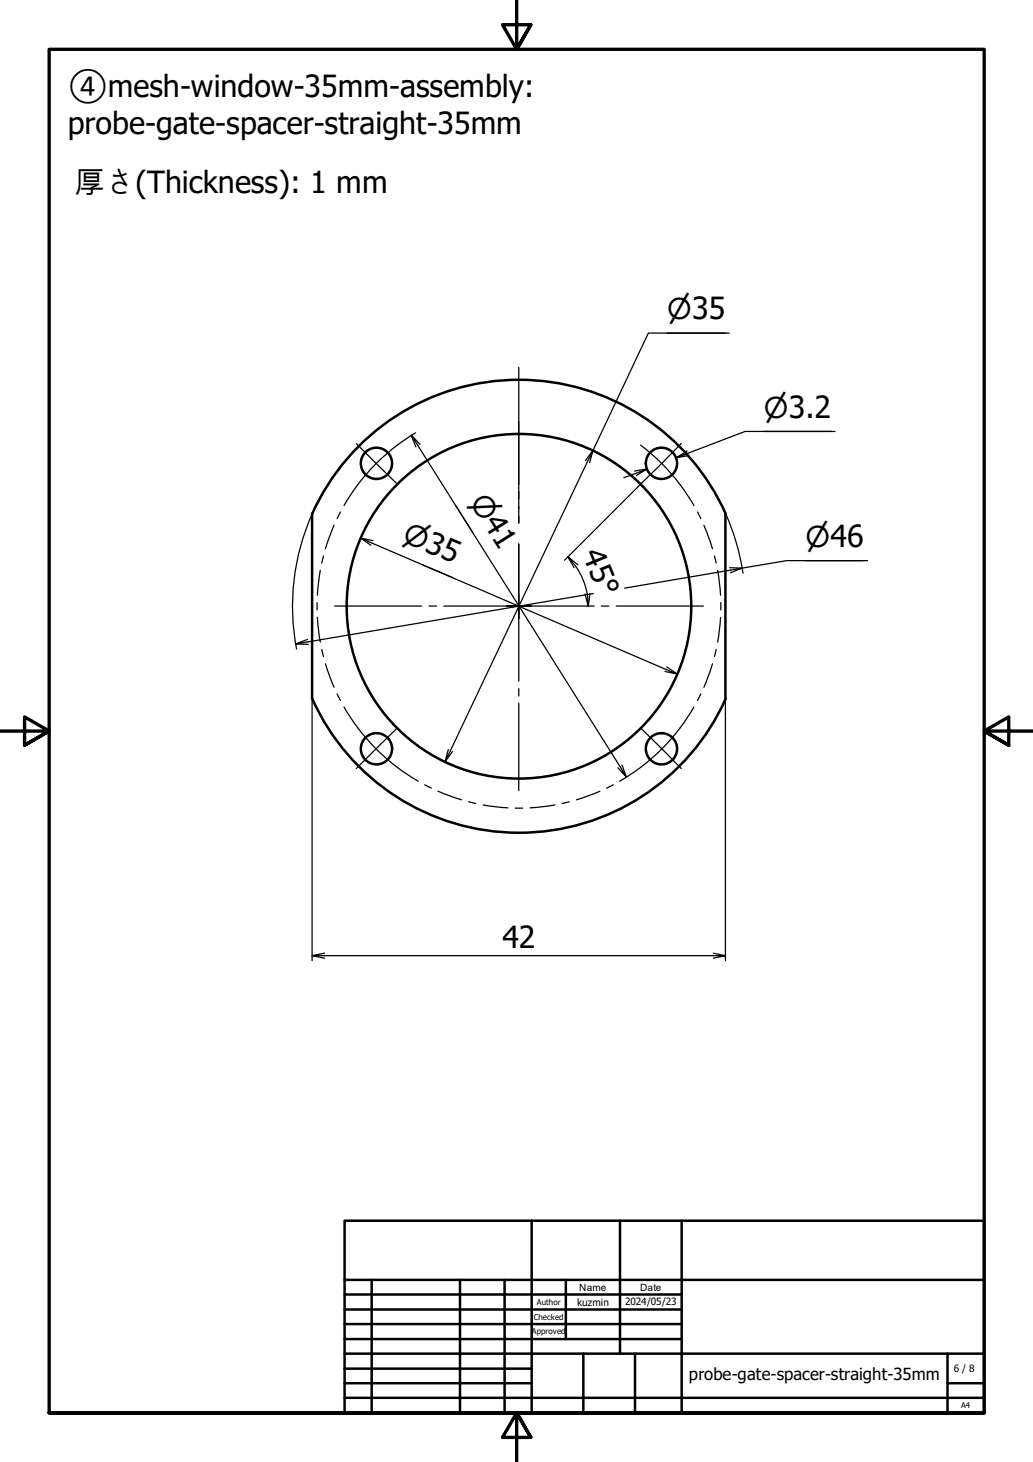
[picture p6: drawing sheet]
<svg xmlns="http://www.w3.org/2000/svg" width="210mm" height="297mm" viewBox="0 0 210 297" stroke-linecap="round" stroke-linejoin="round" font-family="sans-serif">
<!-- layer: Visible (ISO) -->
<g fill="none" stroke="#000" stroke-width=".51">
<path d="M63.4 104.3v37.6M147.4 104.3v37.6M147.5 104.4a46 46 0 0 0-42-27.2 46 46 0 0 0-42.1 27.2M63.4 141.9a46 46 0 0 0 42 27.3 46 46 0 0 0 42.1-27.3"/>
<circle cx="76.5" cy="94.1" r="3.2"/>
<circle cx="134.4" cy="94.1" r="3.2"/>
<circle cx="105.4" cy="123.2" r="35"/>
<circle cx="76.5" cy="152.1" r="3.2"/>
<circle cx="134.4" cy="152.1" r="3.2"/>
</g>
<!-- layer: Border (ISO) -->
<path d="M105 0v10l-2.9-5h5.8l-2.9 5 2.9-5M0 148.5h10l-5-2.8v5.7l5-2.9-5 2.9M210 148.5h-10l5-2.8v5.7l-5-2.9 5 2.9M10 287v-277h190v277h-190h190M107.9 292l-2.9-5 2.9 5h-5.8l2.9-5v10" fill="none" stroke="#000" stroke-width=".68"/>
<!-- layer: Title (ISO) -->
<g fill="none" stroke="#000" stroke-width=".51">
<path d="M70 248h130v39h-130zM108 248v39M126 248v27M138.5 248v39M70 275h130M70 263h68.5M70 266.1h68.5M70 269h68.5M70 272.1h68.5M70 278.1h38M70 260h130M75.5 260v27"/>
<path d="M93.5 260v27M102.5 260v27M115 260v12.1M118.5 275v12M129 275v12M192.5 275v12M70 281h38M70 284h130M192.5 281h7.5"/>
</g>
<!-- layer: Dimension (ISO) -->
<g fill="none" stroke="#000" stroke-width=".25">
<path d="M135.6 67.7h11.8M148.2 67.7h-16.5l-11.2 23.9-1.5 2M83.6 88.4l.9 2.4M84.4 87.9l-3.7 2.5M85.3 90.3l-1.7-1.9 43.7 69.4-1.7-1.8M119.8 94l.7-2.4-30.1 63.2 .7-2.5M129.3 96.6l2.2-1.3-4.8 1.8M130.4 98.2l-15.7 15.6M131.5 95.3l-2.6 .4M139.6 91.6l-2.2 1.4 2.4-.9M155.2 87.7h13.7M169.7 87.7h-18.3l-14 5.3 2.6-.4"/>
<path d="M63.4 104.4a46 46 0 0 0-3.1 27.5M73.3 109.3l2.1 1.5M75.8 109.8l-2.5-.5 64.3 27.6-2.5-.5M85.9 114.8l6.1 2.6M92.6 102.7l3.6 5.7M115.4 113.1l1.3 2.2M117 115.1a14.1 14.1 0 0 1 2.3 5.6M117.4 114.8l-2-1.7 1.6 2M147.5 104.4a46 46 0 0 1 3.5 12.1M148.4 116.4l2.4-1-23.9 4.1M163.7 113.9h11.7M176.3 113.9h-16.4l-9.1 1.5-2.5-.1"/>
<path d="M60.1 130.8l2.6 .1M118.9 120.7l.6 2.4-.1-2.4M119.9 120.6l-.4 2.5M120.6 120.6l-60.5 10.2 2.4-.9M135.5 135.5l2.1 1.4M63.4 141.9v53.3M91.9 152.7l-1.5 2.1M126.4 155.5l.9 2.3M147.4 141.9v53.3M63.4 194.2l2.6 .5M66 193.7l-2.6 .5h84l-2.5 .5M144.9 193.7l2.5 .5"/>
</g>
<!-- layer: Center Mark (ISO) -->
<g fill="none" stroke="#000" stroke-width=".25">
<path d="M105.4 74.6v31.7M72.4 90.1l8.1 8.1M138.4 90.1l-8 8.1M105.4 110.5v27.9M68 123.1h17.7M87.2 123.1h1.5M90.2 123.1h30.5M103 123.1h2.4h-2.4M105.4 125.7v-2.6v2.6M105.4 139.9v1.5M107.9 123.1h-2.5h2.5M122.2 123.1h1.5"/>
<path d="M125.2 123.1h17.7M80.5 148.1l-8.1 8.1M105.4 142.9v17.7M130.4 148.1l8 8.1"/>
</g>
<!-- layer: Centerline (ISO) -->
<g fill="none" stroke="#000" stroke-width=".25">
<path d="M80.7 90.4a41 41 0 0 0-10.8 12.3M130.2 90.4a41 41 0 0 1 10.8 12.3M65.1 115.9l-.6 5M65.7 112.9l-.3 1.5M67.9 106.7l-1.8 4.8M69.2 104l-.7 1.4M141.7 104l.7 1.4M143 106.7l1.8 4.8M145.2 112.9l.3 1.5M145.8 115.9l.6 5M64.4 122.4v1.5M64.5 125.4l.6 5.1"/>
<path d="M65.4 131.9l.3 1.5M66.1 134.9l1.8 4.7M144.8 134.9l-1.8 4.7M145.5 131.9l-.3 1.5M146.4 125.4l-.6 5.1M146.5 122.4v1.5M68.5 141l.7 1.3M69.9 143.6a41 41 0 0 0 15.1 15.1M86.3 159.4l1.3 .7M124.6 159.5l-1.3 .6M141 143.6a41 41 0 0 1-15.1 15.1M142.4 141l-.7 1.3"/>
<path d="M89 160.8l4.8 1.7M95.2 162.9l1.5 .3M98.2 163.5l5 .6M104.7 164.2h1.5M112.7 163.5l-5 .6M115.7 162.9l-1.5 .3M121.9 160.8l-4.8 1.7"/>
</g>
<g font-size="6.2">
<text x="13.8" y="19.8">④mesh-window-35mm-assembly:</text>
<text x="13.8" y="27.2">probe-gate-spacer-straight-35mm</text>
<text x="15.2" y="39.2">厚さ(Thickness): 1 mm</text>
<text x="118.2" y="112.6" transform="rotate(68 118.2 112.6)">45°</text>
<text x="102.1" y="192.6">42</text>
</g>
<g font-size="5.8">
<text x="135.6" y="64.9">⌀35</text>
<text x="155.2" y="84.9">⌀3.2</text>
<text x="95.3" y="102" transform="rotate(58 95.3 102)">⌀41</text>
<text x="81.5" y="109.9" transform="rotate(23 81.5 109.9)">⌀35</text>
<text x="163.7" y="111.1">⌀46</text>
</g>
<text font-size="3.4" x="140" y="280.4">probe-gate-spacer-straight-35mm</text>
<g font-size="2">
<text x="117.7" y="262.2">Name</text>
<text x="130" y="262.2">Date</text>
<text x="117.3" y="265.3">kuzmin</text>
<text x="127" y="265.1">2024/05/23</text>
<text x="193.8" y="278.7">6 / 8</text>
</g>
<g font-size="1.6">
<text x="108.5" y="268.2">Checked</text>
<text x="109.1" y="265.1">Author</text>
<text x="108" y="271">Approved</text>
<text x="195.3" y="286.1">A4</text>
</g>
</svg>
